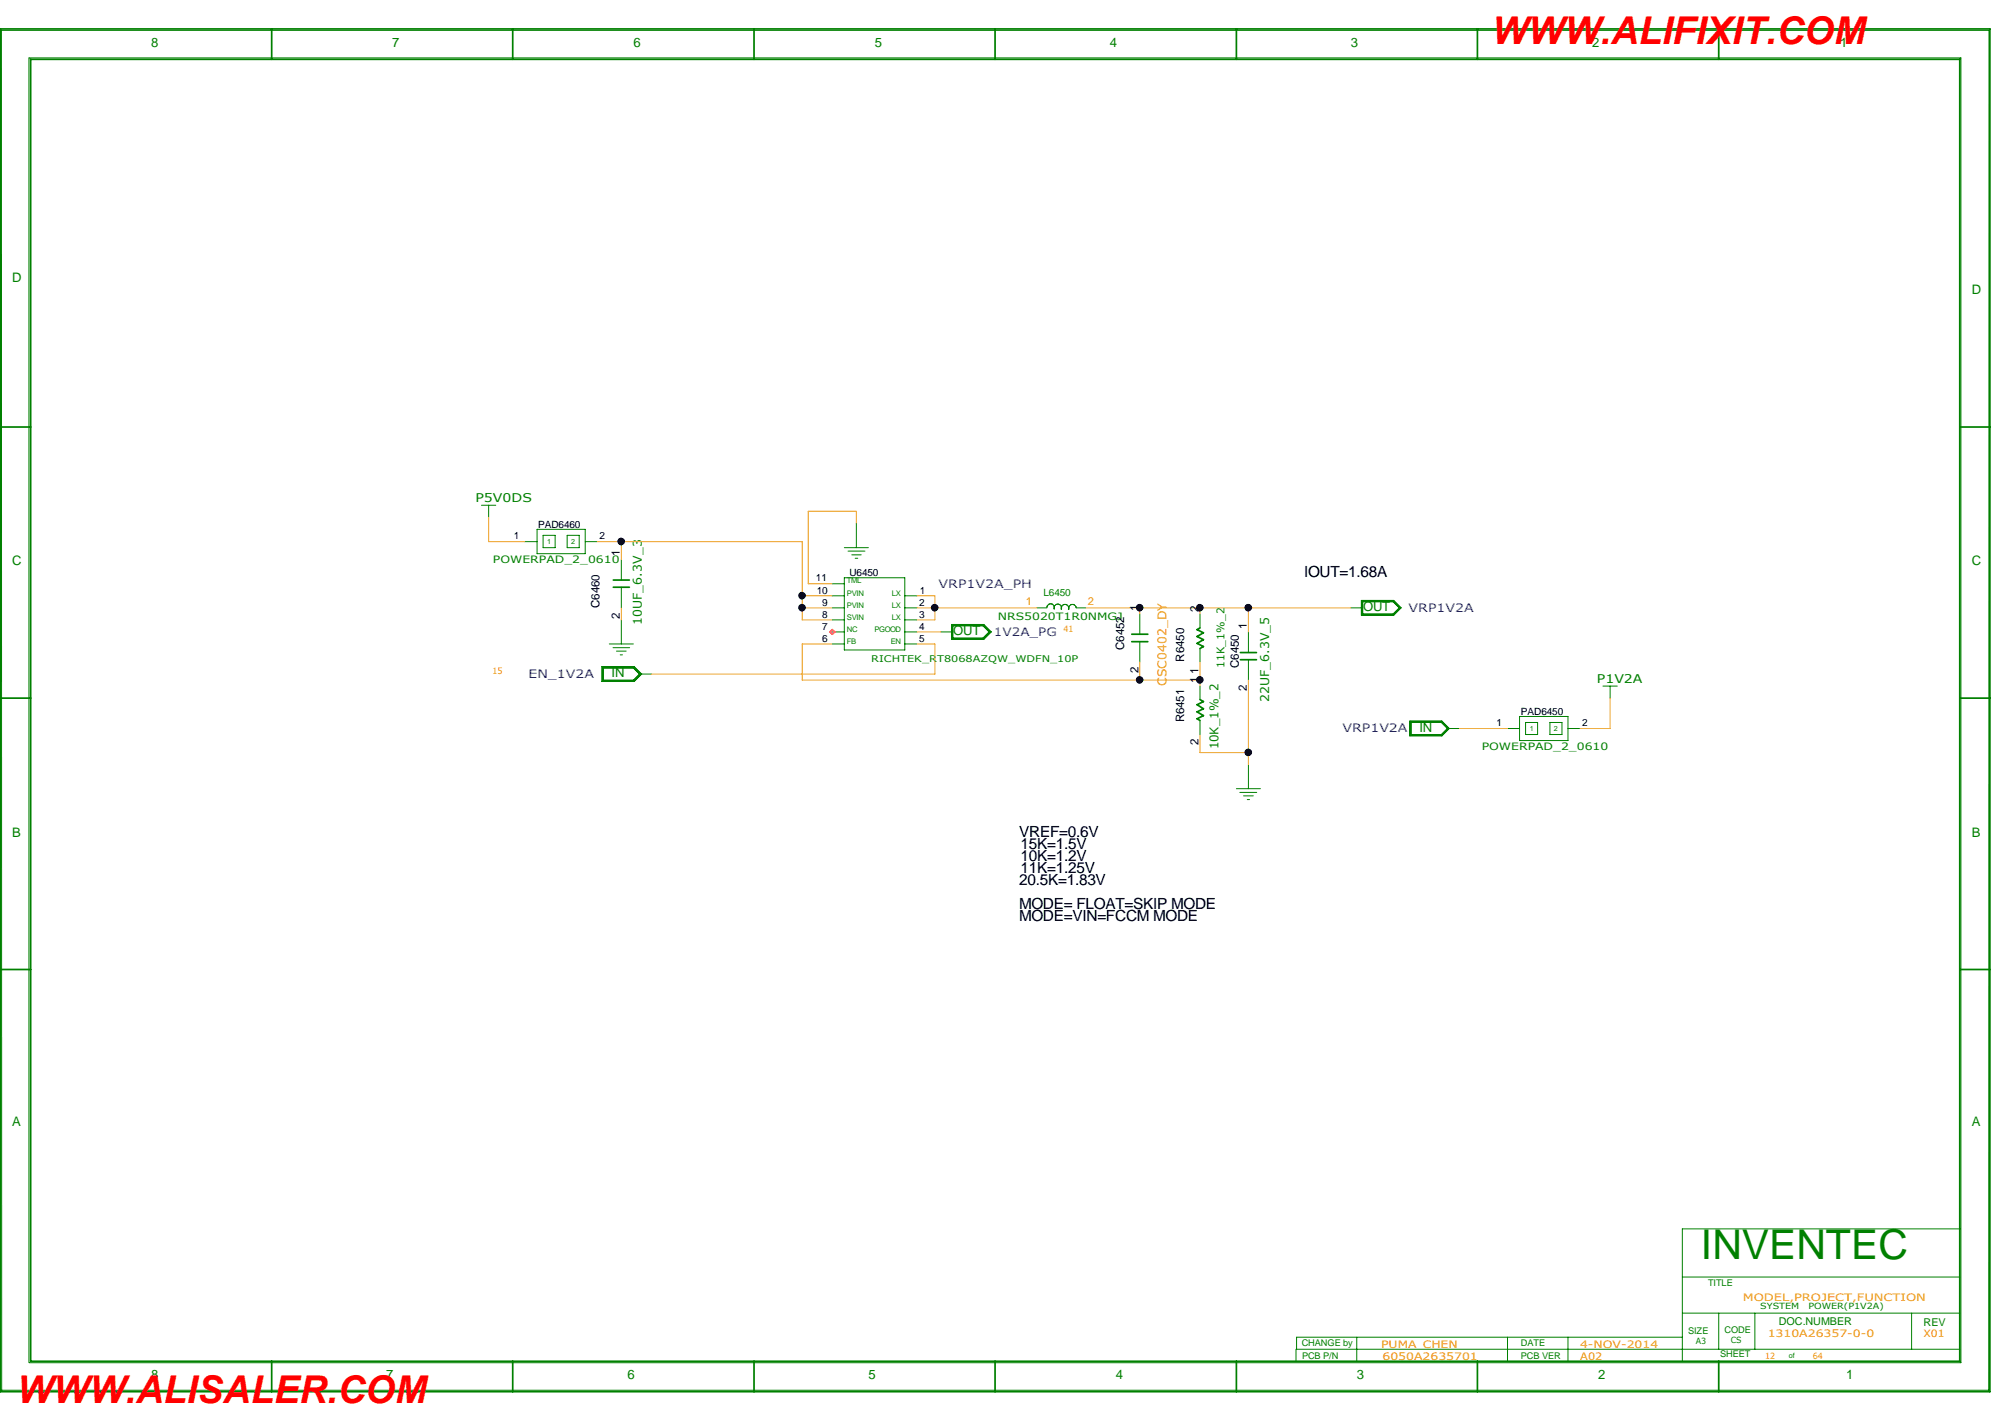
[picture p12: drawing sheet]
<svg xmlns="http://www.w3.org/2000/svg" width="297mm" height="210mm" viewBox="0 0 297 210" stroke-linecap="round" stroke-linejoin="round" font-family="sans-serif">
<g fill="none" stroke="#008000" stroke-width=".25">
<path d="M0 4.3h293.9v201.3h-293.9zM40.1 4.3v4.5M75.7 4.3v4.5M111.4 4.3v4.5M147 4.3v4.5M182.6 4.3v4.5M218.2 4.3v4.5M253.9 4.3v4.5M289.5 8.8h-285v192.3h285M289.5 8.7v192.4M0 63.1h4.5M289.5 63.1h4.4"/>
<path d="M90.6 85.7h2.4M90.6 86.7h2.4M167.2 93.7h2.3M167.2 94.8h2.3M177.2 92.8l-.4 .2 1 .5-1 .5 1 .5-1 .5 1 .5-.6 .3M183.2 96.4h2.4M183.2 97.5h2.4M0 103.1h4.5M177.2 103.3l.6 .3-1 .5 1 .6-1 .5 1 .5-1 .5 .4 .2M289.5 103.1h4.4M0 143.2h4.5M289.5 143.2h4.4"/>
<path d="M40.1 201.1v4.5M75.7 201.1v4.5M111.4 201.1v4.5M147 201.1v4.5M182.6 201.1v4.5M218.2 201.1v4.5M253.9 201.1v4.5"/>
</g>
<g fill="none" stroke="#008000" stroke-width=".15">
<path d="M.2 4.4l.1 201M.3 4.5h293.4M4.3 8.6v192.7M4.3 8.6h285.3v192.7h-285.3M293.8 4.5l-.1 200.9h-293.4M71.1 74.6h2.1M72.2 74.6v1.8M79.3 78.2h7.1v3.6h-7.1zM80.2 79.1h1.8v1.8h-1.8zM83.8 79.1h1.8v1.8h-1.8zM126.5 77.3v3.6M77.5 80h1.8"/>
<path d="M86.4 80h1.8M88.9 98.5h4.8l1.1 1.1-1.1 1.1h-4.8zM89 98.6h4.6l1.1 1-1.1 1h-4.6zM89 98.6h4.6l1 1-1 .9h-4.6zM89.1 98.7h4.5l.8 .9-.8 .9h-4.5zM90 95.1h3.6M90.5 95.7h2.5M91.1 96.2h1.4M91.6 96.7h.3M91.8 82.7v3M91.8 86.7v3.1M91.8 91.6v3.5"/>
<path d="M94.4 99.6h1.8M122.9 89.8h1.8M122.9 95.1h1.8M122.9 86.2h1.8M122.9 93.3h1.8M122.9 91.6h1.8M122.9 88h1.8M124.7 80.9h3.6M124.7 85.3h8.9v10.7h-8.9zM125.3 81.4h2.5M125.8 82h1.4M126.3 82.5h.4"/>
<path d="M133.6 89.8h1.8M133.6 95.1h1.8M133.6 93.3h1.8M133.6 91.6h1.8M133.6 88h1.8M139 93.3h1.8M140.5 92.2h4.8l1.1 1.1-1.1 1.1h-4.8zM140.6 92.3h4.7l1 1-1 1.1h-4.7zM140.7 92.4h4.5l1 .9-1 1h-4.5zM140.8 92.5h4.4l.9 .8-.9 .9h-4.4zM153.2 89.8h1.4M154.6 89.7v.1"/>
<path d="M154.8 89.4l-.2 .3M155.2 89.2l-.3 .1M155.2 89.2l.4 .2M155.6 89.4l.1 .3M155.7 89.8v.2M155.9 89.4l-.2 .1v.2M156.2 89.2l-.3 .2M156.3 89.2l.3 .2M156.7 89.5l.1 .3M156.8 89.8v.2M156.9 89.5l-.1 .1v.2M157.3 89.3l-.3 .1"/>
<path d="M157.3 89.3l.4 .2M157.7 89.5l.2 .2M157.9 90h-.1M157.9 89.7v.3M157.9 90h.1M158 89.5l-.1 .2M158.4 89.3l-.3 .1M158.5 89.3l.3 .2M158.8 89.5l.2 .3h1.4M168.4 90.7v3M168.4 94.8v3M177.2 90.7v2.1"/>
<path d="M177.2 95.8v2M184.4 93.3v3.1M184.4 97.5v3M199.5 89.8h1.8M201.1 88.7h4.8l1.1 1.1-1.1 1.1h-4.8zM201.2 88.7h4.6l1.1 1.1-1.1 1h-4.6zM201.2 88.8h4.6l1 1-1 1h-4.6zM201.3 88.9h4.5l.9 .9-.9 .9h-4.5zM177.2 101.3v2M177.2 106.4v2.1M182.6 116.5h3.6M183.1 117.1h2.5"/>
<path d="M183.7 117.6h1.4M184.2 118.1h.4M184.4 112.9v3.6M208.2 106.5h4.8l1.1 1.1-1.1 1.1h-4.8zM208.3 106.6h4.7l1 1-1 1h-4.7zM208.4 106.6h4.5l1 1-1 .9h-4.5zM208.4 106.7h4.5l.9 .9-.9 .9h-4.5zM213.8 107.6h1.8M222.7 107.6h1.7M224.4 105.8h7.2v3.6h-7.2zM225.3 106.7h1.8v1.8h-1.8zM228.9 106.7h1.8v1.8h-1.8z"/>
<path d="M231.6 107.6h1.8M236.8 101.3h2.1M237.8 101.3v1.8M191.4 199.3v1.8M200.4 197.5v3.6M222.7 197.5v3.6M231.6 197.5v3.6M248.5 197.5h-57v1.8h98M248.5 181.5v19.6M248.5 194h41M248.5 188.6h41M248.6 181.5h41"/>
<path d="M253.9 194v5.3M259.2 194v5.3M282.4 194v5.3"/>
</g>
<g fill="none" stroke="#daa520" stroke-width=".15">
<path d="M72.2 76.4v3.6h5.3M126.5 77.3v-1.8h-7.1v10.7h3.5M88.2 80h30.3v11.6h4.4M91.8 80v2.7M91.8 89.8v1.8M118.5 88h4.4M118.5 89.8h4.4M122.9 95.1h-4.4v5.4h58.7M135.4 95.1h2.7v4.5h-41.9M135.4 88h2.7v3.6h-2.7M135.4 89.8h17.8M135.4 93.3h3.6"/>
<path d="M160.4 89.8h39.1M168.4 89.8v.9M168.4 97.8v2.7M177.2 89.8v.9M177.2 97.8v3.5M184.4 89.8v3.5M177.2 108.5v2.7h7.2M184.4 100.5v12.4M215.6 107.6h7.1M237.8 103.1v4.5h-4.4"/>
</g>
<path d="M122.9 93l.4 .3-.4 .4-.3-.4z" fill="none" stroke="#ff1493" stroke-width=".25"/>
<g fill="#000">
<circle cx="91.8" cy="80" r=".49"/>
<circle cx="118.5" cy="89.8" r=".49"/>
<circle cx="118.5" cy="88" r=".49"/>
<circle cx="138.1" cy="89.8" r=".49"/>
<circle cx="168.3" cy="89.8" r=".49"/>
<circle cx="177.2" cy="89.8" r=".49"/>
<circle cx="184.4" cy="89.8" r=".49"/>
<circle cx="168.3" cy="100.4" r=".49"/>
<circle cx="177.2" cy="100.4" r=".49"/>
<circle cx="184.4" cy="111.1" r=".49"/>
</g>
<g fill="none" stroke="#000" stroke-width=".15">
<circle cx="91.8" cy="80" r=".49"/>
<circle cx="118.5" cy="89.8" r=".49"/>
<circle cx="118.5" cy="88" r=".49"/>
<circle cx="138.1" cy="89.8" r=".49"/>
<circle cx="168.3" cy="89.8" r=".49"/>
<circle cx="177.2" cy="89.8" r=".49"/>
<circle cx="184.4" cy="89.8" r=".49"/>
<circle cx="168.3" cy="100.4" r=".49"/>
<circle cx="177.2" cy="100.4" r=".49"/>
<circle cx="184.4" cy="111.1" r=".49"/>
</g>
<text font-size="6.1" fill="#008000" x="251.2" y="186">INVENTEC</text>
<g font-size="5.6" fill="#f00">
<text x="220.4" y="6.4">WWW.ALIFIXIT.COM</text>
<text x="2.5" y="207.3">WWW.ALISALER.COM</text>
</g>
<g font-size="2.3">
<text x="192.6" y="85.3">IOUT=1.68A</text>
<text x="150.5" y="123.6">VREF=0.6V</text>
<text x="150.7" y="125.3">15K=1.5V</text>
<text x="150.5" y="130.7">20.5K=1.83V</text>
<text x="150.7" y="128.9">11K=1.25V</text>
<text x="150.7" y="127.1">10K=1.2V</text>
<text x="150.5" y="136.1">MODE=VIN=FCCM MODE</text>
<text x="150.5" y="134.3">MODE= FLOAT=SKIP MODE</text>
</g>
<g font-size="1.9" fill="#008000">
<text x="22.3" y="6.9">8</text>
<text x="58" y="6.9">7</text>
<text x="93.6" y="6.9">6</text>
<text x="129.2" y="6.9">5</text>
<text x="163.9" y="6.9">4</text>
<text x="199.5" y="6.9">3</text>
<text x="235.2" y="6.9">2</text>
<text x="271.8" y="6.9">1</text>
<text x="1.8" y="41.7">D</text>
<text x="291.2" y="43.4">D</text>
<text x="1.8" y="83.5">C</text>
<text x="291.2" y="83.5">C</text>
<text x="140.8" y="93.9">OUT</text>
<text x="201.3" y="90.3">OUT</text>
<text x="90.3" y="100.1">IN</text>
<text x="209.7" y="108.1">IN</text>
<text x="1.8" y="123.6">B</text>
<text x="291.2" y="123.6">B</text>
<text x="1.8" y="166.3">A</text>
<text x="291.2" y="166.3">A</text>
<text x="22.3" y="203.7">8</text>
<text x="57.1" y="203.7">7</text>
<text x="92.7" y="203.7">6</text>
<text x="128.3" y="203.7">5</text>
<text x="164.8" y="203.7">4</text>
<text x="200.4" y="203.7">3</text>
<text x="236" y="203.7">2</text>
<text x="272.7" y="203.7">1</text>
</g>
<g font-size="1.8" fill="#008000">
<text x="70.2" y="74.2">P5V0DS</text>
<text x="94.8" y="92.3" transform="rotate(-90 94.8 92.3)">10UF_6.3V_3</text>
<text x="235.9" y="100.9">P1V2A</text>
<text x="187.4" y="103.8" transform="rotate(-90 187.4 103.8)">22UF_6.3V_5</text>
<text x="180" y="110.7" transform="rotate(-90 180 110.7)">10K_1%_2</text>
</g>
<text font-size="1.8" fill="#ff8d00" x="172.3" y="101.3" transform="rotate(-90 172.3 101.3)">CSC0402_DY</text>
<g font-size="1.7">
<text x="91.6" y="82.2" transform="rotate(-90 91.6 82.2)">1</text>
<text x="88.6" y="89.8" transform="rotate(-90 88.6 89.8)">C6460</text>
<text x="91.6" y="91.4" transform="rotate(-90 91.6 91.4)">2</text>
<text x="168.1" y="90.2" transform="rotate(-90 168.1 90.2)">1</text>
<text x="177" y="90.3" transform="rotate(-90 177 90.3)">2</text>
<text x="184.1" y="92.9" transform="rotate(-90 184.1 92.9)">1</text>
<text x="166" y="96" transform="rotate(-90 166 96)">C6452</text>
<text x="168.1" y="99.4" transform="rotate(-90 168.1 99.4)">2</text>
<text x="174.9" y="97.7" transform="rotate(-90 174.9 97.7)">R6450</text>
<text x="177" y="100.9" transform="rotate(-90 177 100.9)">1</text>
<text x="177" y="99.6" transform="rotate(-90 177 99.6)">1</text>
<text x="183" y="98.7" transform="rotate(-90 183 98.7)">C6450</text>
<text x="174.9" y="106.7" transform="rotate(-90 174.9 106.7)">R6451</text>
<text x="184.1" y="102.1" transform="rotate(-90 184.1 102.1)">2</text>
<text x="177" y="110.1" transform="rotate(-90 177 110.1)">2</text>
</g>
<g font-size="1.7" fill="#00f">
<text x="138.6" y="86.8">VRP1V2A_PH</text>
<text x="146.8" y="93.9">1V2A_PG</text>
<text x="208.1" y="90.4">VRP1V2A</text>
<text x="78.1" y="100.2">EN_1V2A</text>
<text x="198.3" y="108.2">VRP1V2A</text>
</g>
<g font-size="1.6" fill="#ff8d00">
<text x="151.5" y="89.4">1</text>
<text x="160.7" y="89.4">2</text>
</g>
<g font-size="1.6" fill="#008000">
<text x="180.8" y="98.6" transform="rotate(-90 180.8 98.6)">11K_1%_2</text>
<text x="262.8" y="195.8">DOC.NUMBER</text>
<text x="284.1" y="195.9">REV</text>
</g>
<g font-size="1.5" fill="#008000">
<text x="72.8" y="83.2">POWERPAD_2_0610</text>
<text x="154.1" y="88.1">L6450</text>
<text x="147.4" y="91.6">NRS5020T1R0NMGJ</text>
<text x="218.9" y="110.8">POWERPAD_2_0610</text>
</g>
<g font-size="1.5">
<text x="75.9" y="79.7">1</text>
<text x="79.5" y="78.1">PAD6460</text>
<text x="88.6" y="79.7">2</text>
<text x="120.5" y="85.9">11</text>
<text x="120.6" y="87.7">10</text>
<text x="121.5" y="89.5">9</text>
<text x="125.5" y="85.1">U6450</text>
<text x="135.8" y="89.5">2</text>
<text x="135.9" y="87.7">1</text>
<text x="121.5" y="91.3">8</text>
<text x="121.5" y="93">7</text>
<text x="121.5" y="94.8">6</text>
<text x="135.8" y="93">4</text>
<text x="135.8" y="91.3">3</text>
<text x="135.8" y="94.8">5</text>
<text x="221.1" y="107.3">1</text>
<text x="224.7" y="105.7">PAD6450</text>
<text x="233.7" y="107.3">2</text>
</g>
<g font-size="1.5" fill="#ff8d00">
<text x="257.4" y="192.2">MODEL,PROJECT,FUNCTION</text>
<text x="261.1" y="197.5">1310A26357-0-0</text>
<text x="284.1" y="197.5">X01</text>
<text x="204" y="199.1">PUMA CHEN</text>
<text x="204.2" y="200.9">6050A2635701</text>
<text x="233.4" y="199.1">4-NOV-2014</text>
<text x="233.4" y="200.9">A02</text>
</g>
<g font-size="1.4" fill="#008000">
<text x="128.7" y="97.8">RICHTEK_RT8068AZQW_WDFN_10P</text>
<text x="252.3" y="189.9">TITLE</text>
<text x="249.3" y="197">SIZE</text>
<text x="254.7" y="196.9">CODE</text>
<text x="192.3" y="198.8">CHANGE by</text>
<text x="192.3" y="200.7">PCB P/N</text>
<text x="224.7" y="198.8">DATE</text>
<text x="224.7" y="200.7">PCB VER</text>
<text x="254.1" y="200.4">SHEET</text>
</g>
<g font-size="1.3" fill="#ff8d00">
<text x="157.1" y="93.3">41</text>
<text x="72.7" y="99.6">15</text>
<text x="260.7" y="200.7">12</text>
<text x="267.8" y="200.7">64</text>
</g>
<g font-size="1.3" fill="#008000">
<text x="260" y="193.4">SYSTEM</text>
<text x="267.1" y="193.4">POWER(P1V2A)</text>
<text x="250.5" y="198.5">A3</text>
<text x="255.6" y="198.4">CS</text>
</g>
<g font-size="1.1" fill="#008000">
<text x="80.8" y="80.3">1</text>
<text x="84.4" y="80.3">2</text>
<text x="125.1" y="88">PVIN</text>
<text x="125.1" y="89.7">PVIN</text>
<text x="125.1" y="86.2">TML</text>
<text x="131.7" y="88">LX</text>
<text x="131.7" y="89.7">LX</text>
<text x="125.1" y="91.5">SVIN</text>
<text x="125.1" y="93.3">NC</text>
<text x="125.1" y="95.1">FB</text>
<text x="129.2" y="93.3">PGOOD</text>
<text x="131.6" y="95.1">EN</text>
<text x="131.7" y="91.5">LX</text>
<text x="226" y="107.9">1</text>
<text x="229.5" y="107.9">2</text>
<text x="264.2" y="200.6">of</text>
</g>
</svg>
